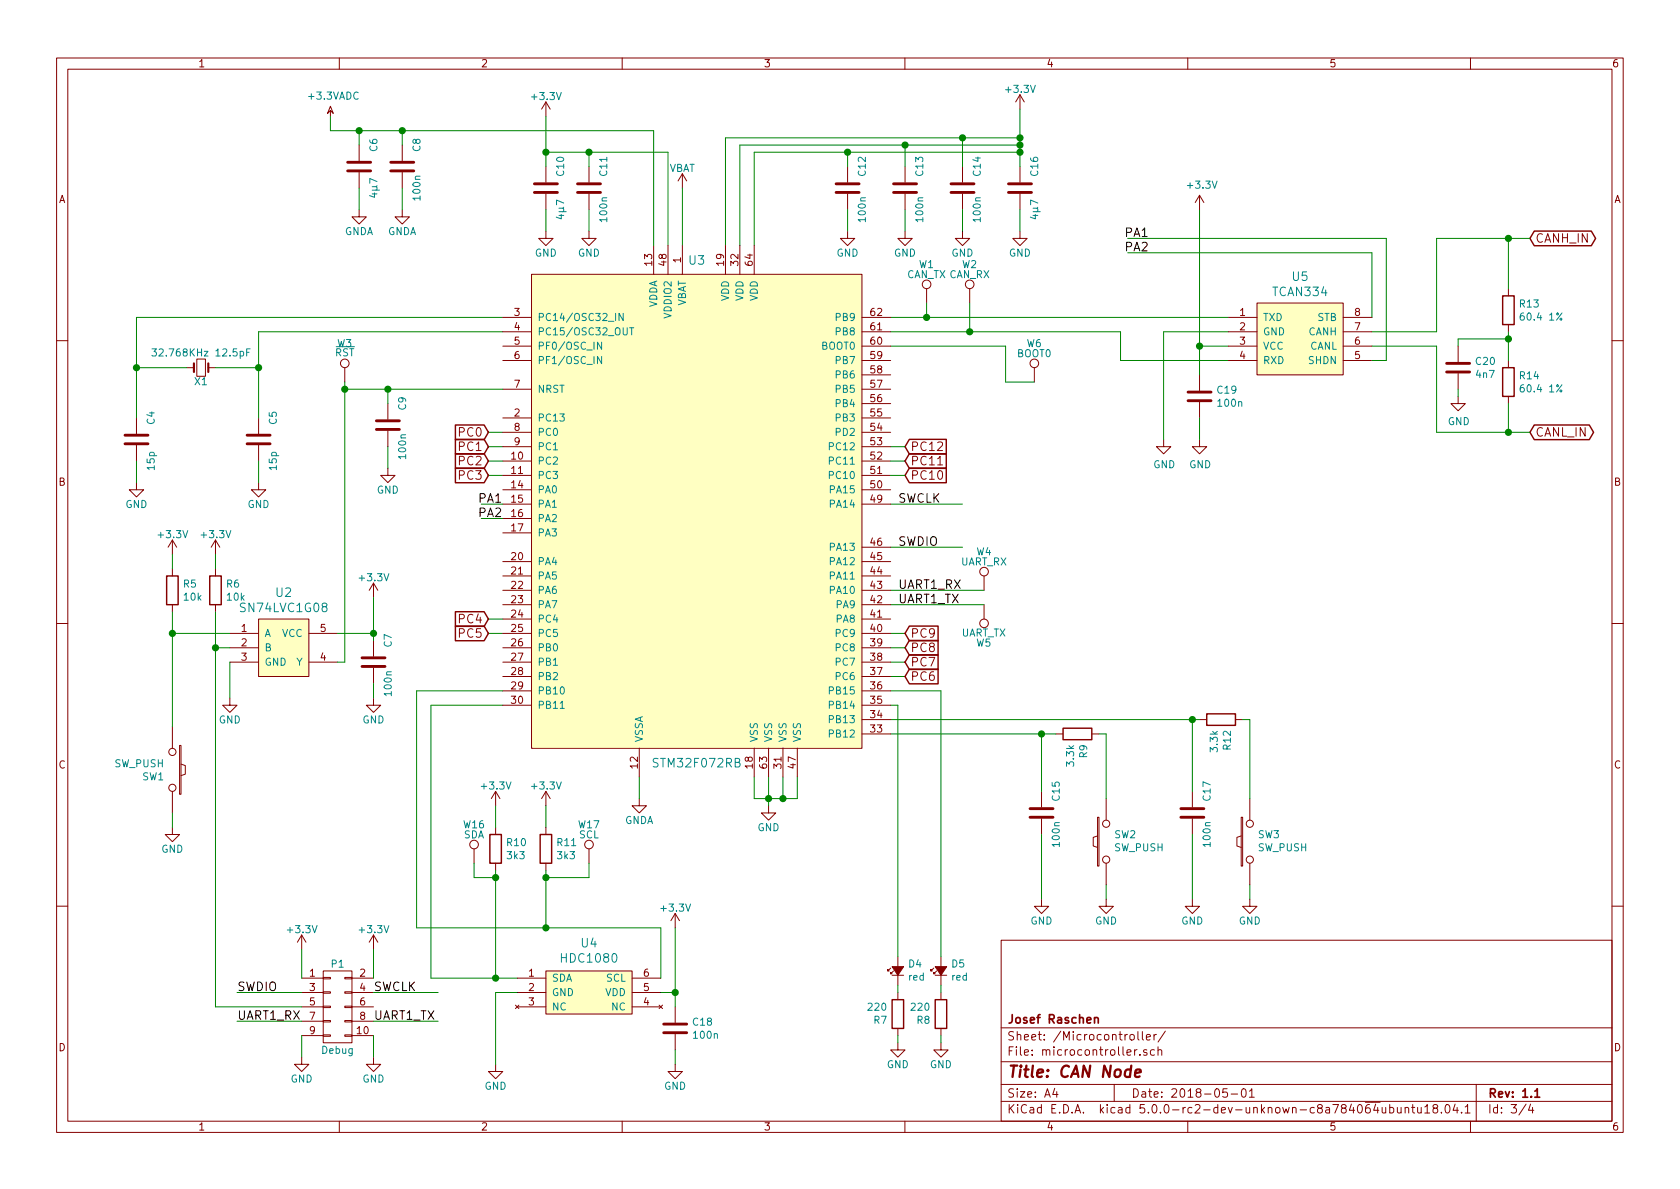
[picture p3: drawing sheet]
EESchema Schematic File Version 4
LIBS:can-node-cache
EELAYER 26 0
EELAYER END
$Descr A4 11693 8268
encoding utf-8
Sheet 3 4
Title "CAN Node"
Date "2018-05-01"
Rev "1.1"
Comp "Josef Raschen"
Comment1 ""
Comment2 ""
Comment3 ""
Comment4 ""
$EndDescr
$Comp
L power:+3.3V #PWR021
U 1 1
P 7100 750
F 0 "#PWR021" H 7100 600 50  0001 C CNN
F 1 "+3.3V" H 7100 890 50  0000 C CNN
F 2 "" H 7100 750 60  0000 C CNN
F 3 "" H 7100 750 60  0000 C CNN
	1    7100 750 
	1    0    0    -1  
$EndComp
$Comp
L can-node-rescue:C C5
U 1 1
P 1800 3050
F 0 "C5" V 1900 3200 50  0000 C CNN
F 1 "15p" V 1900 2900 50  0000 C CNN
F 2 "Capacitors_SMD:C_0603_HandSoldering" H 1800 3050 60  0001 C CNN
F 3 "" H 1800 3050 60  0000 C CNN
	1    1800 3050
	1    0    0    -1  
$EndComp
$Comp
L can-node-rescue:C C4
U 1 1
P 950 3050
F 0 "C4" V 1050 3200 50  0000 C CNN
F 1 "15p" V 1050 2900 50  0000 C CNN
F 2 "Capacitors_SMD:C_0603_HandSoldering" H 950 3050 60  0001 C CNN
F 3 "" H 950 3050 60  0000 C CNN
	1    950  3050
	1    0    0    -1  
$EndComp
$Comp
L power:GND #PWR022
U 1 1
P 950 3350
F 0 "#PWR022" H 950 3100 50  0001 C CNN
F 1 "GND" H 950 3200 50  0000 C CNN
F 2 "" H 950 3350 60  0000 C CNN
F 3 "" H 950 3350 60  0000 C CNN
	1    950  3350
	1    0    0    -1  
$EndComp
$Comp
L power:GND #PWR023
U 1 1
P 1800 3350
F 0 "#PWR023" H 1800 3100 50  0001 C CNN
F 1 "GND" H 1800 3200 50  0000 C CNN
F 2 "" H 1800 3350 60  0000 C CNN
F 3 "" H 1800 3350 60  0000 C CNN
	1    1800 3350
	1    0    0    -1  
$EndComp
$Comp
L power:GND #PWR024
U 1 1
P 5350 5600
F 0 "#PWR024" H 5350 5350 50  0001 C CNN
F 1 "GND" H 5350 5450 50  0000 C CNN
F 2 "" H 5350 5600 60  0000 C CNN
F 3 "" H 5350 5600 60  0000 C CNN
	1    5350 5600
	1    0    0    -1  
$EndComp
$Comp
L power:GNDA #PWR025
U 1 1
P 4450 5550
F 0 "#PWR025" H 4450 5300 50  0001 C CNN
F 1 "GNDA" H 4450 5400 50  0000 C CNN
F 2 "" H 4450 5550 60  0000 C CNN
F 3 "" H 4450 5550 60  0000 C CNN
	1    4450 5550
	1    0    0    -1  
$EndComp
$Comp
L can-node-rescue:C C14
U 1 1
P 6700 1300
F 0 "C14" V 6800 1450 50  0000 C CNN
F 1 "100n" V 6800 1150 50  0000 C CNN
F 2 "Capacitors_SMD:C_0603_HandSoldering" H 6700 1300 60  0001 C CNN
F 3 "" H 6700 1300 60  0000 C CNN
	1    6700 1300
	1    0    0    -1  
$EndComp
$Comp
L can-node-rescue:C C13
U 1 1
P 6300 1300
F 0 "C13" V 6400 1450 50  0000 C CNN
F 1 "100n" V 6400 1150 50  0000 C CNN
F 2 "Capacitors_SMD:C_0603_HandSoldering" H 6300 1300 60  0001 C CNN
F 3 "" H 6300 1300 60  0000 C CNN
	1    6300 1300
	1    0    0    -1  
$EndComp
$Comp
L can-node-rescue:C C16
U 1 1
P 7100 1300
F 0 "C16" V 7200 1450 50  0000 C CNN
F 1 "4µ7" V 7200 1150 50  0000 C CNN
F 2 "Capacitors_SMD:C_0805_HandSoldering" H 7100 1300 60  0001 C CNN
F 3 "" H 7100 1300 60  0000 C CNN
	1    7100 1300
	1    0    0    -1  
$EndComp
$Comp
L power:GND #PWR026
U 1 1
P 7100 1600
F 0 "#PWR026" H 7100 1350 50  0001 C CNN
F 1 "GND" H 7100 1450 50  0000 C CNN
F 2 "" H 7100 1600 60  0000 C CNN
F 3 "" H 7100 1600 60  0000 C CNN
	1    7100 1600
	1    0    0    -1  
$EndComp
$Comp
L can-node-rescue:VBAT #PWR027
U 1 1
P 4750 1300
F 0 "#PWR027" H 4750 1150 50  0001 C CNN
F 1 "VBAT" H 4750 1440 50  0000 C CNN
F 2 "" H 4750 1300 60  0000 C CNN
F 3 "" H 4750 1300 60  0000 C CNN
	1    4750 1300
	1    0    0    -1  
$EndComp
$Comp
L can-node-rescue:C C9
U 1 1
P 2700 2950
F 0 "C9" V 2800 3100 50  0000 C CNN
F 1 "100n" V 2800 2800 50  0000 C CNN
F 2 "Capacitors_SMD:C_0603_HandSoldering" H 2700 2950 60  0001 C CNN
F 3 "" H 2700 2950 60  0000 C CNN
	1    2700 2950
	1    0    0    -1  
$EndComp
$Comp
L can-node-rescue:SW_PUSH SW1
U 1 1
P 1200 5350
F 0 "SW1" V 1246 5296 50  0000 R CNN
F 1 "SW_PUSH" V 1155 5296 50  0000 R CNN
F 2 "can-node:KMR2" H 1200 5350 50  0001 C CNN
F 3 "" H 1200 5350 50  0000 C CNN
	1    1200 5350
	0    1    1    0   
$EndComp
$Comp
L power:GND #PWR028
U 1 1
P 2700 3250
F 0 "#PWR028" H 2700 3000 50  0001 C CNN
F 1 "GND" H 2700 3100 50  0000 C CNN
F 2 "" H 2700 3250 60  0000 C CNN
F 3 "" H 2700 3250 60  0000 C CNN
	1    2700 3250
	1    0    0    -1  
$EndComp
$Comp
L power:GND #PWR029
U 1 1
P 1200 5750
F 0 "#PWR029" H 1200 5500 50  0001 C CNN
F 1 "GND" H 1200 5600 50  0000 C CNN
F 2 "" H 1200 5750 60  0000 C CNN
F 3 "" H 1200 5750 60  0000 C CNN
	1    1200 5750
	1    0    0    -1  
$EndComp
$Comp
L can-node:HDC1080 U4
U 1 1
P 4100 6900
F 0 "U4" H 4100 7247 60  0000 C CNN
F 1 "HDC1080" H 4100 7141 60  0000 C CNN
F 2 "can-node:HDC1080_HandSoldering" H 4100 6900 60  0001 C CNN
F 3 "" H 4100 6900 60  0000 C CNN
	1    4100 6900
	1    0    0    -1  
$EndComp
$Comp
L power:+3.3V #PWR030
U 1 1
P 3450 5600
F 0 "#PWR030" H 3450 5450 50  0001 C CNN
F 1 "+3.3V" H 3450 5740 50  0000 C CNN
F 2 "" H 3450 5600 60  0000 C CNN
F 3 "" H 3450 5600 60  0000 C CNN
	1    3450 5600
	1    0    0    -1  
$EndComp
$Comp
L power:+3.3V #PWR031
U 1 1
P 3800 5600
F 0 "#PWR031" H 3800 5450 50  0001 C CNN
F 1 "+3.3V" H 3800 5740 50  0000 C CNN
F 2 "" H 3800 5600 60  0000 C CNN
F 3 "" H 3800 5600 60  0000 C CNN
	1    3800 5600
	1    0    0    -1  
$EndComp
$Comp
L can-node-rescue:R R10
U 1 1
P 3450 5900
F 0 "R10" H 3520 5946 50  0000 L CNN
F 1 "3k3" H 3520 5855 50  0000 L CNN
F 2 "Resistors_SMD:R_0603_HandSoldering" V 3380 5900 50  0001 C CNN
F 3 "" H 3450 5900 50  0000 C CNN
	1    3450 5900
	1    0    0    -1  
$EndComp
$Comp
L can-node-rescue:R R11
U 1 1
P 3800 5900
F 0 "R11" H 3870 5946 50  0000 L CNN
F 1 "3k3" H 3870 5855 50  0000 L CNN
F 2 "Resistors_SMD:R_0603_HandSoldering" V 3730 5900 50  0001 C CNN
F 3 "" H 3800 5900 50  0000 C CNN
	1    3800 5900
	1    0    0    -1  
$EndComp
$Comp
L can-node-rescue:C C18
U 1 1
P 4700 7150
F 0 "C18" H 4815 7196 50  0000 L CNN
F 1 "100n" H 4815 7105 50  0000 L CNN
F 2 "Capacitors_SMD:C_0603_HandSoldering" H 4738 7000 50  0001 C CNN
F 3 "" H 4700 7150 50  0000 C CNN
	1    4700 7150
	1    0    0    -1  
$EndComp
$Comp
L power:GND #PWR032
U 1 1
P 4700 7400
F 0 "#PWR032" H 4700 7150 50  0001 C CNN
F 1 "GND" H 4700 7250 50  0000 C CNN
F 2 "" H 4700 7400 60  0000 C CNN
F 3 "" H 4700 7400 60  0000 C CNN
	1    4700 7400
	1    0    0    -1  
$EndComp
$Comp
L power:GND #PWR033
U 1 1
P 3450 7400
F 0 "#PWR033" H 3450 7150 50  0001 C CNN
F 1 "GND" H 3450 7250 50  0000 C CNN
F 2 "" H 3450 7400 60  0000 C CNN
F 3 "" H 3450 7400 60  0000 C CNN
	1    3450 7400
	1    0    0    -1  
$EndComp
$Comp
L power:GND #PWR034
U 1 1
P 2100 7350
F 0 "#PWR034" H 2100 7100 50  0001 C CNN
F 1 "GND" H 2100 7200 50  0000 C CNN
F 2 "" H 2100 7350 60  0000 C CNN
F 3 "" H 2100 7350 60  0000 C CNN
	1    2100 7350
	1    0    0    -1  
$EndComp
$Comp
L power:+3.3V #PWR035
U 1 1
P 2100 6600
F 0 "#PWR035" H 2100 6450 50  0001 C CNN
F 1 "+3.3V" H 2100 6740 50  0000 C CNN
F 2 "" H 2100 6600 60  0000 C CNN
F 3 "" H 2100 6600 60  0000 C CNN
	1    2100 6600
	1    0    0    -1  
$EndComp
Text Label 6250 3800 0    60   ~ 0
SWDIO
Text Label 6250 3500 0    60   ~ 0
SWCLK
$Comp
L can-node-rescue:R R6
U 1 1
P 1500 4100
F 0 "R6" H 1570 4146 50  0000 L CNN
F 1 "10k" H 1570 4055 50  0000 L CNN
F 2 "Resistors_SMD:R_0603_HandSoldering" V 1430 4100 50  0001 C CNN
F 3 "" H 1500 4100 50  0000 C CNN
	1    1500 4100
	1    0    0    -1  
$EndComp
$Comp
L can-node-rescue:R R5
U 1 1
P 1200 4100
F 0 "R5" H 1270 4146 50  0000 L CNN
F 1 "10k" H 1270 4055 50  0000 L CNN
F 2 "Resistors_SMD:R_0603_HandSoldering" V 1130 4100 50  0001 C CNN
F 3 "" H 1200 4100 50  0000 C CNN
	1    1200 4100
	1    0    0    -1  
$EndComp
$Comp
L power:+3.3V #PWR036
U 1 1
P 1200 3850
F 0 "#PWR036" H 1200 3700 50  0001 C CNN
F 1 "+3.3V" H 1200 3990 50  0000 C CNN
F 2 "" H 1200 3850 60  0000 C CNN
F 3 "" H 1200 3850 60  0000 C CNN
	1    1200 3850
	1    0    0    -1  
$EndComp
$Comp
L power:+3.3V #PWR037
U 1 1
P 1500 3850
F 0 "#PWR037" H 1500 3700 50  0001 C CNN
F 1 "+3.3V" H 1500 3990 50  0000 C CNN
F 2 "" H 1500 3850 60  0000 C CNN
F 3 "" H 1500 3850 60  0000 C CNN
	1    1500 3850
	1    0    0    -1  
$EndComp
$Comp
L can-node-rescue:C C7
U 1 1
P 2600 4600
F 0 "C7" V 2700 4750 50  0000 C CNN
F 1 "100n" V 2700 4450 50  0000 C CNN
F 2 "Capacitors_SMD:C_0603_HandSoldering" H 2600 4600 60  0001 C CNN
F 3 "" H 2600 4600 60  0000 C CNN
	1    2600 4600
	1    0    0    -1  
$EndComp
$Comp
L power:GND #PWR038
U 1 1
P 2600 4850
F 0 "#PWR038" H 2600 4600 50  0001 C CNN
F 1 "GND" H 2600 4700 50  0000 C CNN
F 2 "" H 2600 4850 60  0000 C CNN
F 3 "" H 2600 4850 60  0000 C CNN
	1    2600 4850
	1    0    0    -1  
$EndComp
$Comp
L power:GND #PWR039
U 1 1
P 1600 4850
F 0 "#PWR039" H 1600 4600 50  0001 C CNN
F 1 "GND" H 1600 4700 50  0000 C CNN
F 2 "" H 1600 4850 60  0000 C CNN
F 3 "" H 1600 4850 60  0000 C CNN
	1    1600 4850
	1    0    0    -1  
$EndComp
$Comp
L power:+3.3V #PWR040
U 1 1
P 2600 4150
F 0 "#PWR040" H 2600 4000 50  0001 C CNN
F 1 "+3.3V" H 2600 4290 50  0000 C CNN
F 2 "" H 2600 4150 60  0000 C CNN
F 3 "" H 2600 4150 60  0000 C CNN
	1    2600 4150
	1    0    0    -1  
$EndComp
$Comp
L can-node-rescue:SW_PUSH SW3
U 1 1
P 8700 5850
F 0 "SW3" V 8746 5796 50  0000 R CNN
F 1 "SW_PUSH" V 8655 5796 50  0000 R CNN
F 2 "can-node:KMR2" H 8700 5850 50  0001 C CNN
F 3 "" H 8700 5850 50  0000 C CNN
	1    8700 5850
	0    -1   -1   0   
$EndComp
$Comp
L can-node-rescue:SW_PUSH SW2
U 1 1
P 7700 5850
F 0 "SW2" V 7746 5796 50  0000 R CNN
F 1 "SW_PUSH" V 7655 5796 50  0000 R CNN
F 2 "can-node:KMR2" H 7700 5850 50  0001 C CNN
F 3 "" H 7700 5850 50  0000 C CNN
	1    7700 5850
	0    -1   -1   0   
$EndComp
$Comp
L power:GND #PWR041
U 1 1
P 7700 6250
F 0 "#PWR041" H 7700 6000 50  0001 C CNN
F 1 "GND" H 7700 6100 50  0000 C CNN
F 2 "" H 7700 6250 60  0000 C CNN
F 3 "" H 7700 6250 60  0000 C CNN
	1    7700 6250
	1    0    0    -1  
$EndComp
$Comp
L power:GND #PWR042
U 1 1
P 8700 6250
F 0 "#PWR042" H 8700 6000 50  0001 C CNN
F 1 "GND" H 8700 6100 50  0000 C CNN
F 2 "" H 8700 6250 60  0000 C CNN
F 3 "" H 8700 6250 60  0000 C CNN
	1    8700 6250
	1    0    0    -1  
$EndComp
$Comp
L can-node-rescue:R R9
U 1 1
P 7500 5100
F 0 "R9" H 7570 5146 50  0000 L CNN
F 1 "3.3k" H 7570 5055 50  0000 L CNN
F 2 "Resistors_SMD:R_0603_HandSoldering" V 7430 5100 50  0001 C CNN
F 3 "" H 7500 5100 50  0000 C CNN
	1    7500 5100
	0    1    1    0   
$EndComp
$Comp
L can-node-rescue:C C15
U 1 1
P 7250 5650
F 0 "C15" V 7350 5800 50  0000 C CNN
F 1 "100n" V 7350 5500 50  0000 C CNN
F 2 "Capacitors_SMD:C_0603_HandSoldering" H 7250 5650 60  0001 C CNN
F 3 "" H 7250 5650 60  0000 C CNN
	1    7250 5650
	1    0    0    -1  
$EndComp
$Comp
L power:GND #PWR043
U 1 1
P 7250 6250
F 0 "#PWR043" H 7250 6000 50  0001 C CNN
F 1 "GND" H 7250 6100 50  0000 C CNN
F 2 "" H 7250 6250 60  0000 C CNN
F 3 "" H 7250 6250 60  0000 C CNN
	1    7250 6250
	1    0    0    -1  
$EndComp
$Comp
L can-node-rescue:C C17
U 1 1
P 8300 5650
F 0 "C17" V 8400 5800 50  0000 C CNN
F 1 "100n" V 8400 5500 50  0000 C CNN
F 2 "Capacitors_SMD:C_0603_HandSoldering" H 8300 5650 60  0001 C CNN
F 3 "" H 8300 5650 60  0000 C CNN
	1    8300 5650
	1    0    0    -1  
$EndComp
$Comp
L can-node-rescue:R R12
U 1 1
P 8500 5000
F 0 "R12" H 8570 5046 50  0000 L CNN
F 1 "3.3k" H 8570 4955 50  0000 L CNN
F 2 "Resistors_SMD:R_0603_HandSoldering" V 8430 5000 50  0001 C CNN
F 3 "" H 8500 5000 50  0000 C CNN
	1    8500 5000
	0    1    1    0   
$EndComp
$Comp
L power:GND #PWR044
U 1 1
P 8300 6250
F 0 "#PWR044" H 8300 6000 50  0001 C CNN
F 1 "GND" H 8300 6100 50  0000 C CNN
F 2 "" H 8300 6250 60  0000 C CNN
F 3 "" H 8300 6250 60  0000 C CNN
	1    8300 6250
	1    0    0    -1  
$EndComp
$Comp
L can-node-rescue:C C11
U 1 1
P 4100 1300
F 0 "C11" V 4200 1450 50  0000 C CNN
F 1 "100n" V 4200 1150 50  0000 C CNN
F 2 "Capacitors_SMD:C_0603_HandSoldering" H 4100 1300 60  0001 C CNN
F 3 "" H 4100 1300 60  0000 C CNN
	1    4100 1300
	1    0    0    -1  
$EndComp
$Comp
L can-node-rescue:C C10
U 1 1
P 3800 1300
F 0 "C10" V 3900 1450 50  0000 C CNN
F 1 "4µ7" V 3900 1150 50  0000 C CNN
F 2 "Capacitors_SMD:C_0805_HandSoldering" H 3800 1300 60  0001 C CNN
F 3 "" H 3800 1300 60  0000 C CNN
	1    3800 1300
	1    0    0    -1  
$EndComp
$Comp
L power:GND #PWR045
U 1 1
P 3800 1600
F 0 "#PWR045" H 3800 1350 50  0001 C CNN
F 1 "GND" H 3800 1450 50  0000 C CNN
F 2 "" H 3800 1600 60  0000 C CNN
F 3 "" H 3800 1600 60  0000 C CNN
	1    3800 1600
	1    0    0    -1  
$EndComp
$Comp
L power:GND #PWR046
U 1 1
P 6700 1600
F 0 "#PWR046" H 6700 1350 50  0001 C CNN
F 1 "GND" H 6700 1450 50  0000 C CNN
F 2 "" H 6700 1600 60  0000 C CNN
F 3 "" H 6700 1600 60  0000 C CNN
	1    6700 1600
	1    0    0    -1  
$EndComp
$Comp
L power:GND #PWR047
U 1 1
P 6300 1600
F 0 "#PWR047" H 6300 1350 50  0001 C CNN
F 1 "GND" H 6300 1450 50  0000 C CNN
F 2 "" H 6300 1600 60  0000 C CNN
F 3 "" H 6300 1600 60  0000 C CNN
	1    6300 1600
	1    0    0    -1  
$EndComp
$Comp
L power:GND #PWR048
U 1 1
P 5900 1600
F 0 "#PWR048" H 5900 1350 50  0001 C CNN
F 1 "GND" H 5900 1450 50  0000 C CNN
F 2 "" H 5900 1600 60  0000 C CNN
F 3 "" H 5900 1600 60  0000 C CNN
	1    5900 1600
	1    0    0    -1  
$EndComp
$Comp
L power:GND #PWR049
U 1 1
P 4100 1600
F 0 "#PWR049" H 4100 1350 50  0001 C CNN
F 1 "GND" H 4100 1450 50  0000 C CNN
F 2 "" H 4100 1600 60  0000 C CNN
F 3 "" H 4100 1600 60  0000 C CNN
	1    4100 1600
	1    0    0    -1  
$EndComp
$Comp
L power:+3.3V #PWR050
U 1 1
P 3800 800
F 0 "#PWR050" H 3800 650 50  0001 C CNN
F 1 "+3.3V" H 3800 940 50  0000 C CNN
F 2 "" H 3800 800 60  0000 C CNN
F 3 "" H 3800 800 60  0000 C CNN
	1    3800 800 
	1    0    0    -1  
$EndComp
$Comp
L can-node-rescue:C C8
U 1 1
P 2800 1150
F 0 "C8" V 2900 1300 50  0000 C CNN
F 1 "100n" V 2900 1000 50  0000 C CNN
F 2 "Capacitors_SMD:C_0603_HandSoldering" H 2800 1150 60  0001 C CNN
F 3 "" H 2800 1150 60  0000 C CNN
	1    2800 1150
	1    0    0    -1  
$EndComp
$Comp
L can-node-rescue:C C6
U 1 1
P 2500 1150
F 0 "C6" V 2600 1300 50  0000 C CNN
F 1 "4µ7" V 2600 1000 50  0000 C CNN
F 2 "Capacitors_SMD:C_0805_HandSoldering" H 2500 1150 60  0001 C CNN
F 3 "" H 2500 1150 60  0000 C CNN
	1    2500 1150
	1    0    0    -1  
$EndComp
$Comp
L power:GNDA #PWR051
U 1 1
P 2500 1450
F 0 "#PWR051" H 2500 1200 50  0001 C CNN
F 1 "GNDA" H 2500 1300 50  0000 C CNN
F 2 "" H 2500 1450 60  0000 C CNN
F 3 "" H 2500 1450 60  0000 C CNN
	1    2500 1450
	1    0    0    -1  
$EndComp
$Comp
L power:GNDA #PWR052
U 1 1
P 2800 1450
F 0 "#PWR052" H 2800 1200 50  0001 C CNN
F 1 "GNDA" H 2800 1300 50  0000 C CNN
F 2 "" H 2800 1450 60  0000 C CNN
F 3 "" H 2800 1450 60  0000 C CNN
	1    2800 1450
	1    0    0    -1  
$EndComp
$Comp
L power:+3.3VADC #PWR053
U 1 1
P 2300 800
F 0 "#PWR053" H 2450 750 50  0001 C CNN
F 1 "+3.3VADC" H 2320 943 50  0000 C CNN
F 2 "" H 2300 800 50  0000 C CNN
F 3 "" H 2300 800 50  0000 C CNN
	1    2300 800 
	1    0    0    -1  
$EndComp
$Comp
L can-node-rescue:Led_Small D5
U 1 1
P 6550 6750
F 0 "D5" V 6596 6682 50  0000 R CNN
F 1 "red" V 6505 6682 50  0000 R CNN
F 2 "LEDs:LED_0603_HandSoldering" V 6550 6750 50  0001 C CNN
F 3 "" V 6550 6750 50  0000 C CNN
	1    6550 6750
	0    -1   -1   0   
$EndComp
$Comp
L can-node-rescue:Led_Small D4
U 1 1
P 6250 6750
F 0 "D4" V 6296 6682 50  0000 R CNN
F 1 "red" V 6205 6682 50  0000 R CNN
F 2 "LEDs:LED_0603_HandSoldering" V 6250 6750 50  0001 C CNN
F 3 "" V 6250 6750 50  0000 C CNN
	1    6250 6750
	0    -1   -1   0   
$EndComp
$Comp
L power:GND #PWR054
U 1 1
P 6250 7250
F 0 "#PWR054" H 6250 7000 50  0001 C CNN
F 1 "GND" H 6250 7100 50  0000 C CNN
F 2 "" H 6250 7250 60  0000 C CNN
F 3 "" H 6250 7250 60  0000 C CNN
	1    6250 7250
	1    0    0    -1  
$EndComp
$Comp
L can-node-rescue:R R7
U 1 1
P 6250 7050
F 0 "R7" H 6320 7096 50  0000 L CNN
F 1 "220" H 6320 7005 50  0000 L CNN
F 2 "Resistors_SMD:R_0603_HandSoldering" V 6180 7050 50  0001 C CNN
F 3 "" H 6250 7050 50  0000 C CNN
	1    6250 7050
	-1   0    0    1   
$EndComp
$Comp
L can-node-rescue:R R8
U 1 1
P 6550 7050
F 0 "R8" H 6620 7096 50  0000 L CNN
F 1 "220" H 6620 7005 50  0000 L CNN
F 2 "Resistors_SMD:R_0603_HandSoldering" V 6480 7050 50  0001 C CNN
F 3 "" H 6550 7050 50  0000 C CNN
	1    6550 7050
	-1   0    0    1   
$EndComp
$Comp
L power:GND #PWR055
U 1 1
P 6550 7250
F 0 "#PWR055" H 6550 7000 50  0001 C CNN
F 1 "GND" H 6550 7100 50  0000 C CNN
F 2 "" H 6550 7250 60  0000 C CNN
F 3 "" H 6550 7250 60  0000 C CNN
	1    6550 7250
	1    0    0    -1  
$EndComp
$Comp
L can-node:SN74LVC1G08 U2
U 1 1
P 2000 4500
F 0 "U2" H 1975 4887 60  0000 C CNN
F 1 "SN74LVC1G08" H 1975 4781 60  0000 C CNN
F 2 "can-node:TI-DCK" H 2000 4500 60  0001 C CNN
F 3 "" H 2000 4500 60  0000 C CNN
	1    2000 4500
	1    0    0    -1  
$EndComp
$Comp
L can-node-rescue:Crystal_Small X1
U 1 1
P 1400 2550
F 0 "X1" H 1400 2650 50  0000 C CNN
F 1 "32.768KHz 12.5pF" H 1400 2450 50  0000 C CNN
F 2 "can-node:Crystal-MS1V-T1K" H 1400 2550 50  0001 C CNN
F 3 "" H 1400 2550 50  0000 C CNN
	1    1400 2550
	-1   0    0    1   
$EndComp
$Comp
L power:+3.3V #PWR056
U 1 1
P 4700 6450
F 0 "#PWR056" H 4700 6300 50  0001 C CNN
F 1 "+3.3V" H 4700 6590 50  0000 C CNN
F 2 "" H 4700 6450 60  0000 C CNN
F 3 "" H 4700 6450 60  0000 C CNN
	1    4700 6450
	1    0    0    -1  
$EndComp
Text Label 6250 4200 0    60   ~ 0
UART1_TX
Text Label 6250 4100 0    60   ~ 0
UART1_RX
$Comp
L can-node-rescue:CONN_02X05 P1
U 1 1
P 2350 7000
F 0 "P1" H 2350 7300 50  0000 C CNN
F 1 "Debug" H 2350 6700 50  0000 C CNN
F 2 "can-node:micromatch_smd_2x05" H 2350 5800 50  0001 C CNN
F 3 "" H 2350 5800 50  0000 C CNN
	1    2350 7000
	1    0    0    -1  
$EndComp
$Comp
L power:+3.3V #PWR057
U 1 1
P 2600 6600
F 0 "#PWR057" H 2600 6450 50  0001 C CNN
F 1 "+3.3V" H 2600 6740 50  0000 C CNN
F 2 "" H 2600 6600 60  0000 C CNN
F 3 "" H 2600 6600 60  0000 C CNN
	1    2600 6600
	1    0    0    -1  
$EndComp
$Comp
L power:GND #PWR058
U 1 1
P 2600 7350
F 0 "#PWR058" H 2600 7100 50  0001 C CNN
F 1 "GND" H 2600 7200 50  0000 C CNN
F 2 "" H 2600 7350 60  0000 C CNN
F 3 "" H 2600 7350 60  0000 C CNN
	1    2600 7350
	1    0    0    -1  
$EndComp
$Comp
L can-node-rescue:C C12
U 1 1
P 5900 1300
F 0 "C12" V 6000 1450 50  0000 C CNN
F 1 "100n" V 6000 1150 50  0000 C CNN
F 2 "Capacitors_SMD:C_0603_HandSoldering" H 5900 1300 60  0001 C CNN
F 3 "" H 5900 1300 60  0000 C CNN
	1    5900 1300
	1    0    0    -1  
$EndComp
Wire Wire Line
	950  3200 950  3350
Wire Wire Line
	1800 3200 1800 3350
Wire Wire Line
	1800 2300 3500 2300
Wire Wire Line
	3500 2200 950  2200
Wire Wire Line
	4450 5400 4450 5550
Wire Wire Line
	7100 1600 7100 1450
Wire Wire Line
	4750 1700 4750 1300
Wire Wire Line
	950  2200 950  2550
Wire Wire Line
	1800 2300 1800 2550
Wire Wire Line
	1300 2550 950  2550
Connection ~ 950  2550
Wire Wire Line
	1500 2550 1800 2550
Connection ~ 1800 2550
Wire Wire Line
	5250 5400 5250 5550
Wire Wire Line
	5250 5550 5350 5550
Wire Wire Line
	5550 5550 5550 5400
Wire Wire Line
	5350 5400 5350 5550
Connection ~ 5350 5550
Wire Wire Line
	5450 5400 5450 5550
Connection ~ 5450 5550
Wire Wire Line
	6200 2200 6450 2200
Wire Wire Line
	6200 2300 6750 2300
Wire Wire Line
	3450 5750 3450 5600
Wire Wire Line
	3800 5750 3800 5600
Wire Wire Line
	4700 7300 4700 7400
Wire Wire Line
	4700 6450 4700 6900
Wire Wire Line
	4700 6900 4600 6900
Wire Wire Line
	3450 7400 3450 6900
Wire Wire Line
	3450 6900 3600 6900
Wire Wire Line
	2100 6800 2100 6600
Wire Wire Line
	2100 6900 1650 6900
Wire Wire Line
	6200 3500 6700 3500
Wire Wire Line
	1200 5650 1200 5750
Wire Wire Line
	2700 2800 2700 2700
Connection ~ 2700 2700
Wire Wire Line
	2700 3100 2700 3250
Wire Wire Line
	1200 3850 1200 3950
Wire Wire Line
	1500 3850 1500 3950
Wire Wire Line
	2400 4600 2400 2700
Wire Wire Line
	2400 2700 2700 2700
Wire Wire Line
	2350 4400 2600 4400
Wire Wire Line
	2600 4150 2600 4400
Wire Wire Line
	2600 4850 2600 4750
Connection ~ 2600 4400
Wire Wire Line
	7700 6150 7700 6250
Wire Wire Line
	8700 6150 8700 6250
Wire Wire Line
	7700 5550 7700 5100
Wire Wire Line
	7700 5100 7650 5100
Wire Wire Line
	7250 5500 7250 5100
Connection ~ 7250 5100
Wire Wire Line
	7250 5800 7250 6250
Wire Wire Line
	8300 6250 8300 5800
Wire Wire Line
	7100 750  7100 950 
Wire Wire Line
	5900 1150 5900 1050
Wire Wire Line
	5250 1050 5250 1700
Wire Wire Line
	6300 1150 6300 1000
Wire Wire Line
	5150 1000 5150 1700
Wire Wire Line
	5050 1700 5050 950 
Wire Wire Line
	6700 950  6700 1150
Connection ~ 7100 1050
Connection ~ 5900 1050
Connection ~ 6300 1000
Connection ~ 6700 950 
Connection ~ 7100 1000
Connection ~ 7100 950 
Wire Wire Line
	6300 1450 6300 1600
Wire Wire Line
	6700 1450 6700 1600
Wire Wire Line
	5900 1600 5900 1450
Wire Wire Line
	3800 1600 3800 1450
Wire Wire Line
	4100 1600 4100 1450
Wire Wire Line
	4650 1050 4650 1700
Wire Wire Line
	3800 1050 4100 1050
Wire Wire Line
	4100 1050 4100 1150
Wire Wire Line
	3800 800  3800 1050
Connection ~ 4100 1050
Connection ~ 3800 1050
Wire Wire Line
	2500 1450 2500 1300
Wire Wire Line
	2800 1450 2800 1300
Wire Wire Line
	2300 900  2500 900 
Wire Wire Line
	2800 900  2800 1000
Connection ~ 2800 900 
Connection ~ 2500 900 
Wire Wire Line
	6250 4900 6250 6650
Wire Wire Line
	6550 4800 6550 6650
Wire Wire Line
	6250 6850 6250 6900
Wire Wire Line
	6250 7200 6250 7250
Wire Wire Line
	6550 6850 6550 6900
Wire Wire Line
	6550 7200 6550 7250
Wire Wire Line
	8300 5500 8300 5000
Connection ~ 8300 5000
Wire Wire Line
	1600 4850 1600 4600
Wire Wire Line
	1200 4250 1200 4400
Wire Wire Line
	1200 4400 1600 4400
Wire Wire Line
	1500 4250 1500 4500
Wire Wire Line
	1500 4500 1600 4500
Connection ~ 1200 4400
Connection ~ 1500 4500
Wire Wire Line
	2400 4600 2350 4600
Wire Wire Line
	3400 3300 3500 3300
Wire Wire Line
	3400 3000 3500 3000
Wire Wire Line
	3500 3100 3400 3100
Wire Wire Line
	3500 3200 3400 3200
Wire Wire Line
	3500 4300 3400 4300
Wire Wire Line
	3500 4400 3400 4400
Wire Wire Line
	6200 4700 6300 4700
Wire Wire Line
	6200 4600 6300 4600
Wire Wire Line
	6200 5000 8300 5000
Wire Wire Line
	6200 5100 7250 5100
Wire Wire Line
	6250 4900 6200 4900
Wire Wire Line
	6200 4800 6550 4800
Wire Wire Line
	2900 4800 3500 4800
Wire Wire Line
	3000 6800 3450 6800
Wire Wire Line
	8650 5000 8700 5000
Wire Wire Line
	8700 5000 8700 5550
Wire Wire Line
	2900 4800 2900 6450
Wire Wire Line
	2900 6450 3800 6450
Wire Wire Line
	4600 6450 4600 6800
Wire Wire Line
	3000 6800 3000 4900
Wire Wire Line
	3000 4900 3500 4900
Wire Wire Line
	3450 6050 3450 6100
Connection ~ 3450 6800
Wire Wire Line
	3800 6050 3800 6100
Connection ~ 3800 6450
Connection ~ 4700 6900
Wire Wire Line
	6200 4200 6850 4200
Wire Wire Line
	2100 7350 2100 7200
Wire Wire Line
	3050 6900 2600 6900
Wire Wire Line
	1500 7000 2100 7000
Wire Wire Line
	2600 6600 2600 6800
Wire Wire Line
	2600 7350 2600 7200
Wire Wire Line
	3050 7100 2600 7100
Wire Wire Line
	1650 7100 2100 7100
$Comp
L can-node-rescue:TEST_1P W3
U 1 1
P 2400 2650
F 0 "W3" H 2400 2920 50  0000 C CNN
F 1 "~RST" H 2400 2850 50  0000 C CNN
F 2 "can-node:Measurement_Point_tiny" H 2600 2650 50  0001 C CNN
F 3 "" H 2600 2650 50  0000 C CNN
	1    2400 2650
	1    0    0    -1  
$EndComp
Wire Wire Line
	6200 4400 6300 4400
$Comp
L can-node-rescue:TEST_1P W1
U 1 1
P 6450 2100
F 0 "W1" H 6450 2370 50  0000 C CNN
F 1 "CAN_TX" H 6450 2300 50  0000 C CNN
F 2 "can-node:Measurement_Point_tiny" H 6650 2100 50  0001 C CNN
F 3 "" H 6650 2100 50  0000 C CNN
	1    6450 2100
	1    0    0    -1  
$EndComp
$Comp
L can-node-rescue:TEST_1P W2
U 1 1
P 6750 2100
F 0 "W2" H 6750 2370 50  0000 C CNN
F 1 "CAN_RX" H 6750 2300 50  0000 C CNN
F 2 "can-node:Measurement_Point_tiny" H 6950 2100 50  0001 C CNN
F 3 "" H 6950 2100 50  0000 C CNN
	1    6750 2100
	1    0    0    -1  
$EndComp
Wire Wire Line
	6750 2100 6750 2300
Wire Wire Line
	6450 2100 6450 2200
$Comp
L can-node-rescue:TEST_1P W6
U 1 1
P 7200 2650
F 0 "W6" H 7200 2920 50  0000 C CNN
F 1 "BOOT0" H 7200 2850 50  0000 C CNN
F 2 "can-node:Measurement_Point_tiny" H 7400 2650 50  0001 C CNN
F 3 "" H 7400 2650 50  0000 C CNN
	1    7200 2650
	1    0    0    -1  
$EndComp
$Comp
L can-node-rescue:TEST_1P W17
U 1 1
P 4100 6000
F 0 "W17" H 4100 6270 50  0000 C CNN
F 1 "SCL" H 4100 6200 50  0000 C CNN
F 2 "can-node:Measurement_Point_tiny" H 4300 6000 50  0001 C CNN
F 3 "" H 4300 6000 50  0000 C CNN
	1    4100 6000
	1    0    0    -1  
$EndComp
$Comp
L can-node-rescue:TEST_1P W16
U 1 1
P 3300 6000
F 0 "W16" H 3300 6270 50  0000 C CNN
F 1 "SDA" H 3300 6200 50  0000 C CNN
F 2 "can-node:Measurement_Point_tiny" H 3500 6000 50  0001 C CNN
F 3 "" H 3500 6000 50  0000 C CNN
	1    3300 6000
	1    0    0    -1  
$EndComp
Wire Wire Line
	3300 6000 3300 6100
Wire Wire Line
	3300 6100 3450 6100
Connection ~ 3450 6100
Wire Wire Line
	4100 6000 4100 6100
Wire Wire Line
	4100 6100 3800 6100
Connection ~ 3800 6100
Wire Wire Line
	7800 2500 8550 2500
$Comp
L power:GND #PWR059
U 1 1
P 8100 3050
F 0 "#PWR059" H 8100 2800 50  0001 C CNN
F 1 "GND" H 8105 2877 50  0000 C CNN
F 2 "" H 8100 3050 50  0000 C CNN
F 3 "" H 8100 3050 50  0000 C CNN
	1    8100 3050
	1    0    0    -1  
$EndComp
Wire Wire Line
	8550 2300 8100 2300
Wire Wire Line
	8100 2300 8100 3050
Wire Wire Line
	8350 2400 8550 2400
Wire Wire Line
	8350 1450 8350 2400
$Comp
L power:+3.3V #PWR060
U 1 1
P 8350 1450
F 0 "#PWR060" H 8350 1300 50  0001 C CNN
F 1 "+3.3V" H 8365 1623 50  0000 C CNN
F 2 "" H 8350 1450 50  0000 C CNN
F 3 "" H 8350 1450 50  0000 C CNN
	1    8350 1450
	1    0    0    -1  
$EndComp
Text GLabel 10650 1650 2    60   BiDi ~ 0
CANH_IN
Text GLabel 10650 3000 2    60   BiDi ~ 0
CANL_IN
$Comp
L can-node-rescue:R R13
U 1 1
P 10500 2150
F 0 "R13" H 10570 2196 50  0000 L CNN
F 1 "60.4 1%" H 10570 2105 50  0000 L CNN
F 2 "Resistors_SMD:R_0603_HandSoldering" V 10430 2150 50  0001 C CNN
F 3 "" H 10500 2150 50  0000 C CNN
	1    10500 2150
	1    0    0    -1  
$EndComp
$Comp
L can-node-rescue:R R14
U 1 1
P 10500 2650
F 0 "R14" H 10570 2696 50  0000 L CNN
F 1 "60.4 1%" H 10570 2605 50  0000 L CNN
F 2 "Resistors_SMD:R_0603_HandSoldering" V 10430 2650 50  0001 C CNN
F 3 "" H 10500 2650 50  0000 C CNN
	1    10500 2650
	1    0    0    -1  
$EndComp
Wire Wire Line
	10000 1650 10500 1650
Wire Wire Line
	10000 1650 10000 2300
Wire Wire Line
	10000 2300 9550 2300
Wire Wire Line
	9550 2400 10000 2400
Wire Wire Line
	10000 2400 10000 3000
Wire Wire Line
	10000 3000 10500 3000
Wire Wire Line
	10500 2800 10500 3000
Connection ~ 10500 3000
Wire Wire Line
	10500 2300 10500 2350
Wire Wire Line
	10500 1650 10500 2000
Connection ~ 10500 1650
$Comp
L can-node-rescue:C C20
U 1 1
P 10150 2550
F 0 "C20" H 10265 2596 50  0000 L CNN
F 1 "4n7" H 10265 2505 50  0000 L CNN
F 2 "Capacitors_SMD:C_0603_HandSoldering" H 10188 2400 50  0001 C CNN
F 3 "" H 10150 2550 50  0000 C CNN
	1    10150 2550
	1    0    0    -1  
$EndComp
$Comp
L power:GND #PWR061
U 1 1
P 10150 2750
F 0 "#PWR061" H 10150 2500 50  0001 C CNN
F 1 "GND" H 10155 2577 50  0000 C CNN
F 2 "" H 10150 2750 50  0000 C CNN
F 3 "" H 10150 2750 50  0000 C CNN
	1    10150 2750
	1    0    0    -1  
$EndComp
Wire Wire Line
	10150 2750 10150 2700
Wire Wire Line
	10150 2400 10150 2350
Wire Wire Line
	10150 2350 10500 2350
Connection ~ 10500 2350
Wire Wire Line
	9550 1750 9550 2200
Wire Wire Line
	7850 1750 9550 1750
$Comp
L can-node-rescue:C C19
U 1 1
P 8350 2750
F 0 "C19" H 8465 2796 50  0000 L CNN
F 1 "100n" H 8465 2705 50  0000 L CNN
F 2 "Capacitors_SMD:C_0603_HandSoldering" H 8388 2600 50  0001 C CNN
F 3 "" H 8350 2750 50  0000 C CNN
	1    8350 2750
	1    0    0    -1  
$EndComp
$Comp
L power:GND #PWR062
U 1 1
P 8350 3050
F 0 "#PWR062" H 8350 2800 50  0001 C CNN
F 1 "GND" H 8355 2877 50  0000 C CNN
F 2 "" H 8350 3050 50  0000 C CNN
F 3 "" H 8350 3050 50  0000 C CNN
	1    8350 3050
	1    0    0    -1  
$EndComp
Connection ~ 8350 2400
Wire Wire Line
	8350 2900 8350 3050
$Comp
L can-node:TCAN334 U5
U 1 1
P 9050 2350
F 0 "U5" H 9050 2787 60  0000 C CNN
F 1 "TCAN334" H 9050 2681 60  0000 C CNN
F 2 "can-node:TI-DCN" H 9050 2350 60  0001 C CNN
F 3 "" H 9050 2350 60  0000 C CNN
	1    9050 2350
	1    0    0    -1  
$EndComp
Wire Wire Line
	7850 1650 9650 1650
Wire Wire Line
	9650 1650 9650 2500
Wire Wire Line
	9650 2500 9550 2500
Wire Wire Line
	6200 2400 7000 2400
Wire Wire Line
	7000 2400 7000 2650
Wire Wire Line
	7000 2650 7200 2650
Wire Wire Line
	6200 4100 6850 4100
Text Label 1650 7100 0    60   ~ 0
UART1_RX
Text Label 2600 7100 0    60   ~ 0
UART1_TX
Text Label 2600 6900 0    60   ~ 0
SWCLK
Text Label 1650 6900 0    60   ~ 0
SWDIO
Wire Wire Line
	6200 3800 6700 3800
$Comp
L can-node:STM32F072RB U3
U 1 1
P 4850 3550
F 0 "U3" H 4850 5300 60  0000 C CNN
F 1 "STM32F072RB" H 4850 1800 60  0000 C CNN
F 2 "can-node:QFP-64_10x10_Pitch0.5mm_HandSoldering" H 4850 3550 60  0001 C CNN
F 3 "http://www.st.com/content/ccc/resource/technical/document/datasheet/cd/46/43/83/22/d3/40/c8/DM00090510.pdf/files/DM00090510.pdf/jcr:content/translations/en.DM00090510.pdf" H 4850 3550 60  0001 C CNN
	1    4850 3550
	1    0    0    -1  
$EndComp
Text GLabel 3400 3000 0    60   Input ~ 0
PC0
Text GLabel 3400 3100 0    60   Input ~ 0
PC1
Text GLabel 3400 3200 0    60   Input ~ 0
PC2
Text GLabel 3400 3300 0    60   Input ~ 0
PC3
Text GLabel 3400 4300 0    60   Input ~ 0
PC4
Text GLabel 3400 4400 0    60   Input ~ 0
PC5
Text GLabel 6300 4700 2    60   Input ~ 0
PC6
Text GLabel 6300 4600 2    60   Input ~ 0
PC7
Text GLabel 6300 4500 2    60   Input ~ 0
PC8
Text GLabel 6300 4400 2    60   Input ~ 0
PC9
Text GLabel 6300 3300 2    60   Input ~ 0
PC10
Text GLabel 6300 3200 2    60   Input ~ 0
PC11
Text GLabel 6300 3100 2    60   Input ~ 0
PC12
Wire Wire Line
	6200 4500 6300 4500
Wire Wire Line
	6200 3100 6300 3100
Wire Wire Line
	6200 3200 6300 3200
Wire Wire Line
	6200 3300 6300 3300
Wire Wire Line
	2500 1000 2500 900 
Wire Wire Line
	2300 900  2300 800 
Text Label 8000 1650 2    60   ~ 0
PA1
Text Label 8000 1750 2    60   ~ 0
PA2
Wire Wire Line
	950  2550 950  2900
Wire Wire Line
	1800 2550 1800 2900
Wire Wire Line
	5350 5550 5450 5550
Wire Wire Line
	5350 5550 5350 5600
Wire Wire Line
	5450 5550 5550 5550
Wire Wire Line
	2700 2700 3500 2700
Wire Wire Line
	2600 4400 2600 4450
Wire Wire Line
	7250 5100 7350 5100
Wire Wire Line
	7100 1050 7100 1150
Wire Wire Line
	5900 1050 7100 1050
Wire Wire Line
	6300 1000 7100 1000
Wire Wire Line
	6700 950  7100 950 
Wire Wire Line
	7100 1000 7100 1050
Wire Wire Line
	7100 950  7100 1000
Wire Wire Line
	4100 1050 4650 1050
Wire Wire Line
	3800 1050 3800 1150
Wire Wire Line
	2800 900  4550 900 
Wire Wire Line
	2500 900  2800 900 
Wire Wire Line
	8300 5000 8350 5000
Wire Wire Line
	1200 4400 1200 5050
Wire Wire Line
	1500 4500 1500 7000
Wire Wire Line
	3450 6800 3600 6800
Wire Wire Line
	3800 6450 4600 6450
Wire Wire Line
	4700 6900 4700 7000
Wire Wire Line
	6450 2200 8550 2200
Wire Wire Line
	3450 6100 3450 6800
Wire Wire Line
	3800 6100 3800 6450
Wire Wire Line
	10500 3000 10650 3000
Wire Wire Line
	10500 1650 10650 1650
Wire Wire Line
	10500 2350 10500 2500
Wire Wire Line
	8350 2400 8350 2600
Wire Wire Line
	7800 2300 7800 2500
Wire Wire Line
	6750 2300 7800 2300
Connection ~ 6450 2200
Connection ~ 6750 2300
Wire Wire Line
	5250 1050 5900 1050
Wire Wire Line
	5150 1000 6300 1000
Wire Wire Line
	5050 950  6700 950 
Wire Wire Line
	4550 900  4550 1700
Wire Wire Line
	3350 3600 3500 3600
Text Label 3500 3600 2    60   ~ 0
PA2
Wire Wire Line
	3350 3500 3500 3500
Text Label 3500 3500 2    60   ~ 0
PA1
Wire Wire Line
	2400 2700 2400 2650
Connection ~ 2400 2700
$Comp
L can-node-rescue:TEST_1P W5
U 1 1
P 6850 4200
F 0 "W5" H 6850 4470 50  0000 C CNN
F 1 "UART_TX" H 6850 4400 50  0000 C CNN
F 2 "can-node:Measurement_Point_tiny" H 7050 4200 50  0001 C CNN
F 3 "" H 7050 4200 50  0000 C CNN
	1    6850 4200
	-1   0    0    1   
$EndComp
$Comp
L can-node-rescue:TEST_1P W4
U 1 1
P 6850 4100
F 0 "W4" H 6850 4370 50  0000 C CNN
F 1 "UART_RX" H 6850 4300 50  0000 C CNN
F 2 "can-node:Measurement_Point_tiny" H 7050 4100 50  0001 C CNN
F 3 "" H 7050 4100 50  0000 C CNN
	1    6850 4100
	1    0    0    -1  
$EndComp
$EndSCHEMATC
